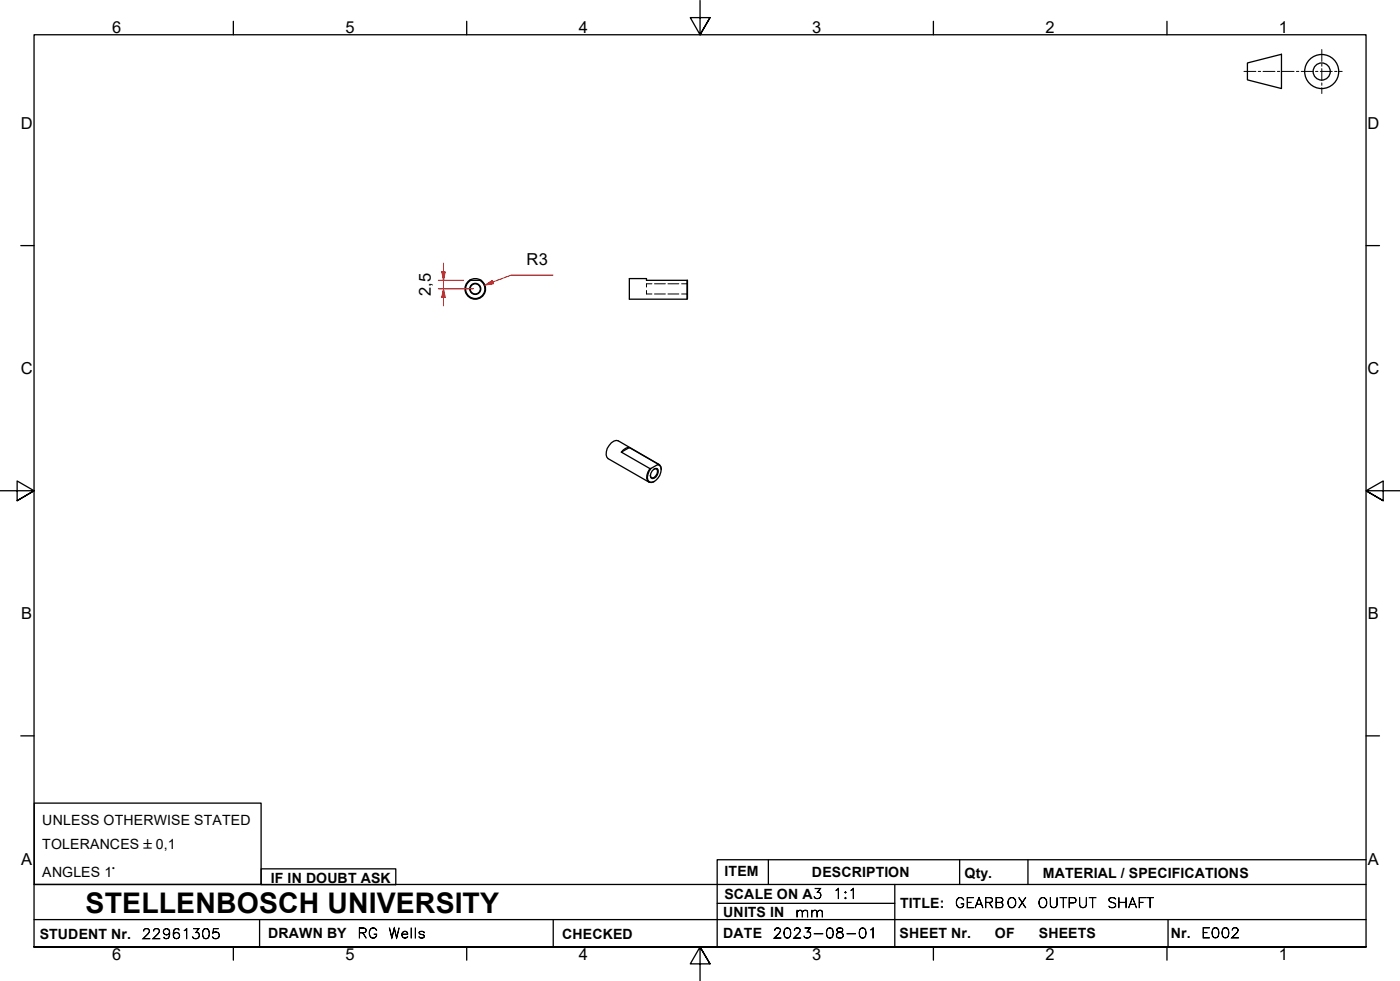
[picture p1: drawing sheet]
<svg xmlns="http://www.w3.org/2000/svg" width="410mm" height="287mm" viewBox="0 0 410 287" stroke-linecap="round" stroke-linejoin="round" font-family="sans-serif">
<!-- layer: Visible Edges(ISO) -->
<g fill="none" stroke="#000" stroke-width=".38">
<path d="M137.5 82.1h3.3M137.5 82.1a3 3 0 0 0-.6 4.5 3 3 0 0 0 4.5 0 3 3 0 0 0-.6-4.5M137.5 82.1a3 3 0 0 1 3.3 0M137.8 82.1a2.83 2.83 0 0 0-.8 4.3 2.83 2.83 0 0 0 4.3 0 2.83 2.83 0 0 0-.8-4.3M184.3 81.5h5v.6h12v5.3l-.1 .2h-16.9zM201.2 82.1v5.5M181.9 132.3l2.4-1.3 8.4 4.8-2.4 1.4zM184.3 131a2.76 2.76 0 0 0-2.4 1.3M190.3 137.2a3 3 0 0 0-.2 4h.7l.8-.3M190.9 137.9l.6-.5 1-.2a2.02 2.02 0 0 1-1.6 2.9 1.42 1.42 0 0 1 0-2.2zM191.5 137.3l.5-.1 .4 .2a1.92 1.92 0 0 1-1.4 2.5l-.4-.2-.2-.5M192.5 136l.6 .2a2.76 2.76 0 0 1-.5 3.8 1.69 1.69 0 0 1-2.9 .5 4.1 4.1 0 0 1 .9-3.4"/>
<path d="M192.7 135.8a1.49 1.49 0 0 1 .9 1.6M193 136l-12-7a2.35 2.35 0 0 0-2.6 1.4 3.1 3.1 0 0 0-.3 3.9l11.9 6.8"/>
<circle cx="139.2" cy="84.6" r="1.49"/>
<circle cx="139.2" cy="84.6" r="1.62"/>
</g>
<!-- layer: Hidden Edges(ISO) -->
<path d="M189.3 85v1.1h1.6M190.9 83.1h-1.6v.9M191.6 86.1h3.2M191.6 83.1h3.2M195.6 86.1h3.2M195.6 83.1h3.2M199.6 86.1h1.6M201.2 83l-1.6 .1M201.2 86.1h.1M201.2 86.1l.1 .1M201.3 82.9h-.1" fill="none" stroke="#000" stroke-width=".29"/>
<!-- layer: Border_0 -->
<g fill="none" stroke="#000" stroke-width=".38">
<path d="M68.3 6.2v4M136.7 6.2v4M205 .1v10.1l-2.9-5h5.8l-2.9 5 2.9-5M273.3 6.2v4M341.7 6.2v4M6.1 71.9h3.9M400 71.9h3.9M0 143.7h10l-5-2.9v5.8l5-2.9-5 2.9M410 143.7h-10l5-2.9v5.8l-5-2.9 5 2.9M6.1 215.4h3.9M400 215.4h3.9M10 277.2v-267h390v267h-390h390"/>
<path d="M68.3 277.2v3.9M136.7 277.2v3.9M273.3 277.2v3.9M341.7 277.2v3.9M207.9 282.1l-2.9-4.9 2.9 4.9h-5.8l2.9-4.9v10"/>
</g>
<!-- layer: Sketch Geometry(ISO) -->
<g fill="none" stroke="#000" stroke-width=".38">
<path d="M365.3 18.4l9.9-2.5v10l-9.9-2.5zM10 235.1h66.5v23.8h-66.5zM10 258.9h390M76.5 254.3h39.4v4.7h-39.4zM225 251.7v7.2M262 258.9v18.3M281 251.7v7.2M301 251.7v7.2M400 251.7h-190v25.5M10 277.2h390M10 269.2h390M76 269.2v8"/>
<path d="M162 269.2v8M210 264.4h52M342 269.2v8"/>
<circle cx="387" cy="20.9" r="5"/>
<circle cx="387" cy="20.9" r="2.51"/>
</g>
<g fill="none" stroke="#000" stroke-width=".29">
<path d="M387 14.5v3.5M387 18.7v.7M364.2 20.9h3.5M368.4 20.9h.7M369.8 20.9h3.5M374 20.9h.7M375.4 20.9h3.5M379.6 20.9h.7M381 20.9h3.5M385.2 20.9h.7M386.6 20.9h3.5M387 20.1v3.5"/>
<path d="M387 24.3v.7M387 25.7v1.7M390.8 20.9h.7M392.2 20.9h.8"/>
</g>
<!-- layer: Dimensions(ISO) -->
<path d="M144.3 82.6l-2.3 .9" fill="none" stroke="#f00" stroke-width=".29"/>
<path d="M142 83.5l2.1-1.4 .4 1z" fill-rule="evenodd" fill="#f00"/>
<path d="M129.9 79.6v2.5M142 83.5l2.1-1.4 .4 1zM161.9 80.5h-12.2l-5.4 2.1" fill="none" stroke="#f00" stroke-width=".29"/>
<path d="M129.3 79.6h1.1l-.5 2.5z" fill-rule="evenodd" fill="#f00"/>
<path d="M129.3 79.6h1.1l-.5 2.5zM129.9 84.5v2.6" fill="none" stroke="#f00" stroke-width=".29"/>
<path d="M129.9 84.5l.5 2.6h-1.1z" fill-rule="evenodd" fill="#f00"/>
<path d="M129.9 77v2.6M128.3 82.1h7.5M128.3 84.5h10.4M129.9 84.5l.5 2.6h-1.1zM129.9 82.1v2.4M129.9 87.1v2.4" fill="none" stroke="#f00" stroke-width=".29"/>
<text font-size="8.3" x="25.1" y="267.2">STELLENBOSCH UNIVERSITY</text>
<g font-size="4.8">
<text x="32.8" y="9.7">6</text>
<text x="101.2" y="9.7">5</text>
<text x="169.5" y="9.7">4</text>
<text x="237.8" y="9.7">3</text>
<text x="306.1" y="9.7">2</text>
<text x="374.5" y="9.7">1</text>
<text x="6.1" y="37.8">D</text>
<text x="400.4" y="37.8">D</text>
<text x="154.2" y="77.5">R3</text>
<text x="126.2" y="86.7" transform="rotate(-90 126.2 86.7)">2,5</text>
<text x="6.1" y="109.6">C</text>
<text x="400.4" y="109.6">C</text>
<text x="6.2" y="181.3">B</text>
<text x="400.5" y="181.3">B</text>
<text x="6.2" y="253.1">A</text>
<text x="400.5" y="253.1">A</text>
<text x="32.8" y="281.1">6</text>
<text x="101.2" y="281.1">5</text>
<text x="169.5" y="281.1">4</text>
<text x="237.8" y="281.1">3</text>
<text x="306.1" y="281.1">2</text>
<text x="374.5" y="281.1">1</text>
</g>
<g font-size="4.1">
<text x="12.4" y="241.5">UNLESS OTHERWISE STATED</text>
<text x="12.4" y="248.5">TOLERANCES ±0,1</text>
<text x="12.4" y="256.6">ANGLES 1°</text>
<text x="212.2" y="256.5">ITEM</text>
<text x="237.7" y="256.7">DESCRIPTION</text>
<text x="282.4" y="256.9">Qty.</text>
<text x="305.4" y="256.9">MATERIAL / SPECIFICATIONS</text>
<text x="79.3" y="258.5">IF IN DOUBT ASK</text>
<text x="212.1" y="263">SCALE ON A3</text>
<text x="211.8" y="268.4">UNITS IN</text>
<text x="263.5" y="265.7">TITLE:</text>
<text x="11.6" y="274.8">STUDENT Nr.</text>
<text x="78.5" y="274.6">DRAWN BY</text>
<text x="164.6" y="274.8">CHECKED</text>
<text x="211.8" y="274.6">DATE</text>
<text x="263.4" y="274.6">SHEET Nr.</text>
<text x="291.3" y="274.6">OF</text>
<text x="304.2" y="274.6">SHEETS</text>
<text x="342.8" y="274.5">Nr.</text>
</g>
<g font-size="4">
<text x="243.9" y="263">1:1</text>
<text x="232.8" y="268.4">mm</text>
<text x="279.6" y="265.7">GEARBOX</text>
<text x="303.8" y="265.7">OUTPUT</text>
<text x="324.1" y="265.7">SHAFT</text>
<text x="41.5" y="274.8">22961305</text>
<text x="104.6" y="274.6">RG</text>
<text x="113.7" y="274.6">Wells</text>
<text x="226.3" y="274.6">2023-08-01</text>
<text x="351.7" y="274.5">E002</text>
</g>
</svg>
